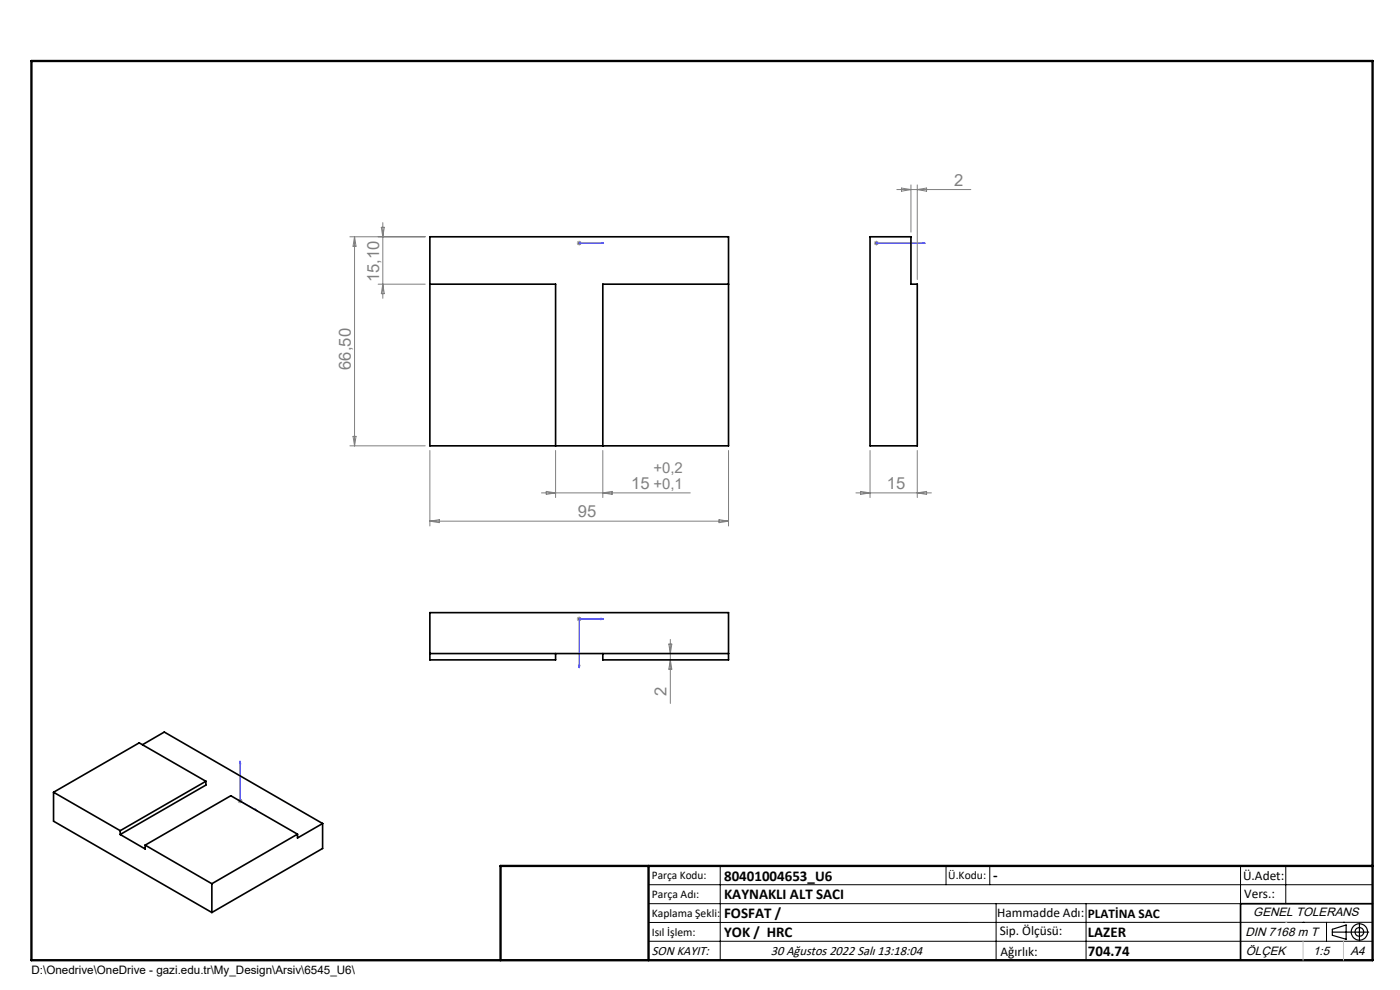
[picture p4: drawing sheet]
<svg xmlns="http://www.w3.org/2000/svg" width="297mm" height="210mm" viewBox="0 0 297 210" stroke-linecap="round" stroke-linejoin="round" font-family="sans-serif">
<g fill="none" stroke="#000" stroke-width=".25">
<path d="M282.6 197.7h7.8M282.6 197.1l3-.9v3l-3-.8zM288.4 195.8v3.8M106.2 203.7h185"/>
<circle cx="288.4" cy="197.7" r="1.74"/>
<circle cx="288.4" cy="197.7" r=".93"/>
</g>
<g fill="none" stroke="#00f" stroke-width=".21">
<path d="M122.7 51.6h.3zM122.9 51.6h.1M122.9 51.6h5.2M128.1 51.6h-.6h.6M185.8 51.6h.3zM185.9 51.6h.1M185.9 51.6h10.4M196.3 51.6h-.5h.5M127.5 131.2l.6 .1-.6 .1zM128.1 131.3h-5.2v10.4M122.7 141.1h.3l-.1 .6zM50.9 161.4v8.5l3.7 2.1"/>
<path d="M50.9 161.4l.1 .5-.1-.1zM54.3 171.7l.3 .3-.3-.1z"/>
</g>
<g fill="none" stroke="#808080" stroke-width=".21">
<path d="M191.2 39.9l2.1 .3-2.1 .4zM193.3 39.2v10M194.6 39.2v20.1M74.2 50.2h16M75.2 50.2v44.4M75.2 50.2l.3 2h-.6zM80.9 48.2h.6l-.3 2zM81.2 47.2v16.1M122.4 51.6h1M122.5 51.2l.7 .7M122.9 51.1v1M123.2 51.2l-.7 .7"/>
<path d="M185.4 51.6h1M185.6 51.2l.7 .7M185.9 51.1v1M186.3 51.2l-.7 .7M190.3 40.2h15.7M194.6 40.2l2-.3v.7zM80.2 60.3h10M81.2 60.3l.3 2h-.6zM74.2 94.6h16M74.9 92.6h.6l-.3 2zM91.2 95.6v16M117.9 95.6v9.9"/>
<path d="M127.9 95.6v9.9M154.6 95.6v16M184.6 95.6v9.9M194.6 95.6v9.9M91.2 110.6h63.4M91.2 110.6l2-.4v.7zM114.9 104.6h31.5M115.9 104.2l2 .4-2 .3zM127.9 104.6l2-.4v.7zM152.5 110.2l2.1 .4-2.1 .3zM181.6 104.6h16M182.6 104.2l2 .4-2 .3z"/>
<path d="M194.6 104.6l2-.4v.7zM122.4 131.3h1M122.5 130.9l.7 .7M122.9 130.8v1M123.2 130.9l-.7 .7M141.9 136.6h.6l-.3 2zM142.2 135.6v13.6M142.2 140l.3 1.9h-.6zM50.4 169.9h1M50.6 169.5l.7 .7M50.9 169.4v1M51.3 169.5l-.7 .7"/>
</g>
<g fill="none" stroke="#000" stroke-width=".21">
<path d="M137.6 187.7h153.6M137.6 191.7h153.6M137.6 199.7h153.6M152.8 183.7v20M200.7 183.7v4M210 183.7v4M211.3 191.7v12M230.4 191.7v12M263.2 183.7v20M272.8 183.7v8M276.4 195.6h.1M281.4 195.6v4.1"/>
<path d="M285 195.6h.1M291.2 195.6l-153.6 .1"/>
</g>
<path d="M291.2 191.7h-28v12" fill="none" stroke="#000" stroke-width=".35"/>
<path d="M6.7 12.9h284.5v190.8h-284.5zM137.6 183.7v20M291.2 183.7h-185v20" fill="none" stroke="#000" stroke-width=".5"/>
<path d="M276.4 199.7v4M285 199.7v4" fill="none" stroke="#c0c0c0" stroke-width=".21"/>
<path d="M272.8 195.6h.1" fill="none" stroke="#c0c0c0" stroke-width=".25"/>
<g fill="#00f">
<path d="M54.3 171.7l.3 .3-.3-.1zM50.9 161.4l.1 .5-.1-.1zM127.5 51.6h.6zM122.7 51.6h.3z"/>
<path d="M185.8 51.6h.3zM195.8 51.6h.5zM127.5 131.2v.2l.6-.1zM122.7 141.1l.2 .6 .1-.6z"/>
</g>
<g fill="none" stroke="#000" stroke-width=".35">
<path d="M91.2 50.2h63.4v44.4h-63.4zM184.6 50.2h8.7v10.1h1.3v34.3h-10zM91.2 60.3h26.7v34.3M154.6 60.3h-26.7v34.3M91.2 138.6h63.4M117.9 138.6v1.4h-26.7v-10h63.4v10h-26.7v-1.4M30.2 158l4.7-2.7 33.5 19.4M11.4 168.1l14.1 8.1M11.4 168.1v6.1l33.5 19.4M25.5 176.2v.8M25.5 177l5.3 3.1v-.8M30.8 179.3l14.1 8.2"/>
<path d="M43.7 165.7v.8l-18.2 10.5M43.7 165.7l-14.2-8.1-18.1 10.5M43.7 165.7l-18.2 10.5M63.1 176.9l-18.2 10.6M63.1 176.9l-14.1-8.1-18.2 10.5M68.4 174.7v5.3l-23.5 13.6M68.4 174.7l-5.3 3.1v-.9M44.9 187.5v6.1"/>
</g>
<g font-size="3.5" fill="#808080">
<text x="202.5" y="39.4">2</text>
<text x="80.4" y="59.9" transform="rotate(-90 80.4 59.9)">15,10</text>
<text x="74.4" y="78.4" transform="rotate(-90 74.4 78.4)">66,50</text>
<text x="133.9" y="103.7">15 +0,1</text>
<text x="188.2" y="103.7">15</text>
<text x="122.6" y="109.7">95</text>
<text x="141.4" y="147.6" transform="rotate(-90 141.4 147.6)">2</text>
</g>
<text font-size="3.2" fill="#808080" x="138.6" y="100.3">+0,2</text>
<g font-size="3.2">
<text x="153.6" y="186.8">80401004653_U6</text>
<text x="153.6" y="190.8">KAYNAKLI ALT SACI</text>
<text x="210.7" y="186.6">-</text>
<text x="153.6" y="194.8">FOSFAT /</text>
<text x="153.6" y="198.8">YOK / HRC</text>
<text x="230.8" y="198.7">LAZER</text>
<text x="230.8" y="202.8">704.74</text>
</g>
<g font-size="2.8">
<text x="263.7" y="186.7">Ü.Adet:</text>
<text x="263.9" y="190.5">Vers.:</text>
<text x="211.5" y="194.5">Hammadde Adı:</text>
<text x="230.8" y="194.7">PLATİNA SAC</text>
<text x="138.3" y="202.6">SON KAYIT:</text>
<text x="163.6" y="202.6">30 Ağustos 2022 Salı 13:18:04</text>
<text x="212.1" y="198.4">Sip. Ölçüsü:</text>
<text x="212.2" y="202.7">Ağırlık:</text>
</g>
<g font-size="2.6">
<text x="265.9" y="194.4">GENEL TOLERANS</text>
<text x="264.2" y="198.5">DIN 7168 m T</text>
<text x="264.3" y="202.6">ÖLÇEK</text>
<text x="278.5" y="202.6">1:5</text>
<text x="286.5" y="202.6">A4</text>
</g>
<g font-size="2.5">
<text x="138.3" y="186.4">Parça Kodu:</text>
<text x="138.3" y="190.5">Parça Adı:</text>
<text x="201.2" y="186.5">Ü.Kodu:</text>
<text x="138.3" y="194.5">Kaplama Şekli:</text>
<text x="138.3" y="198.6">Isıl İşlem:</text>
<text x="6.7" y="206.7">D:\Onedrive\OneDrive - gazi.edu.tr\My_Design\Arsiv\6545_U6\</text>
</g>
</svg>
